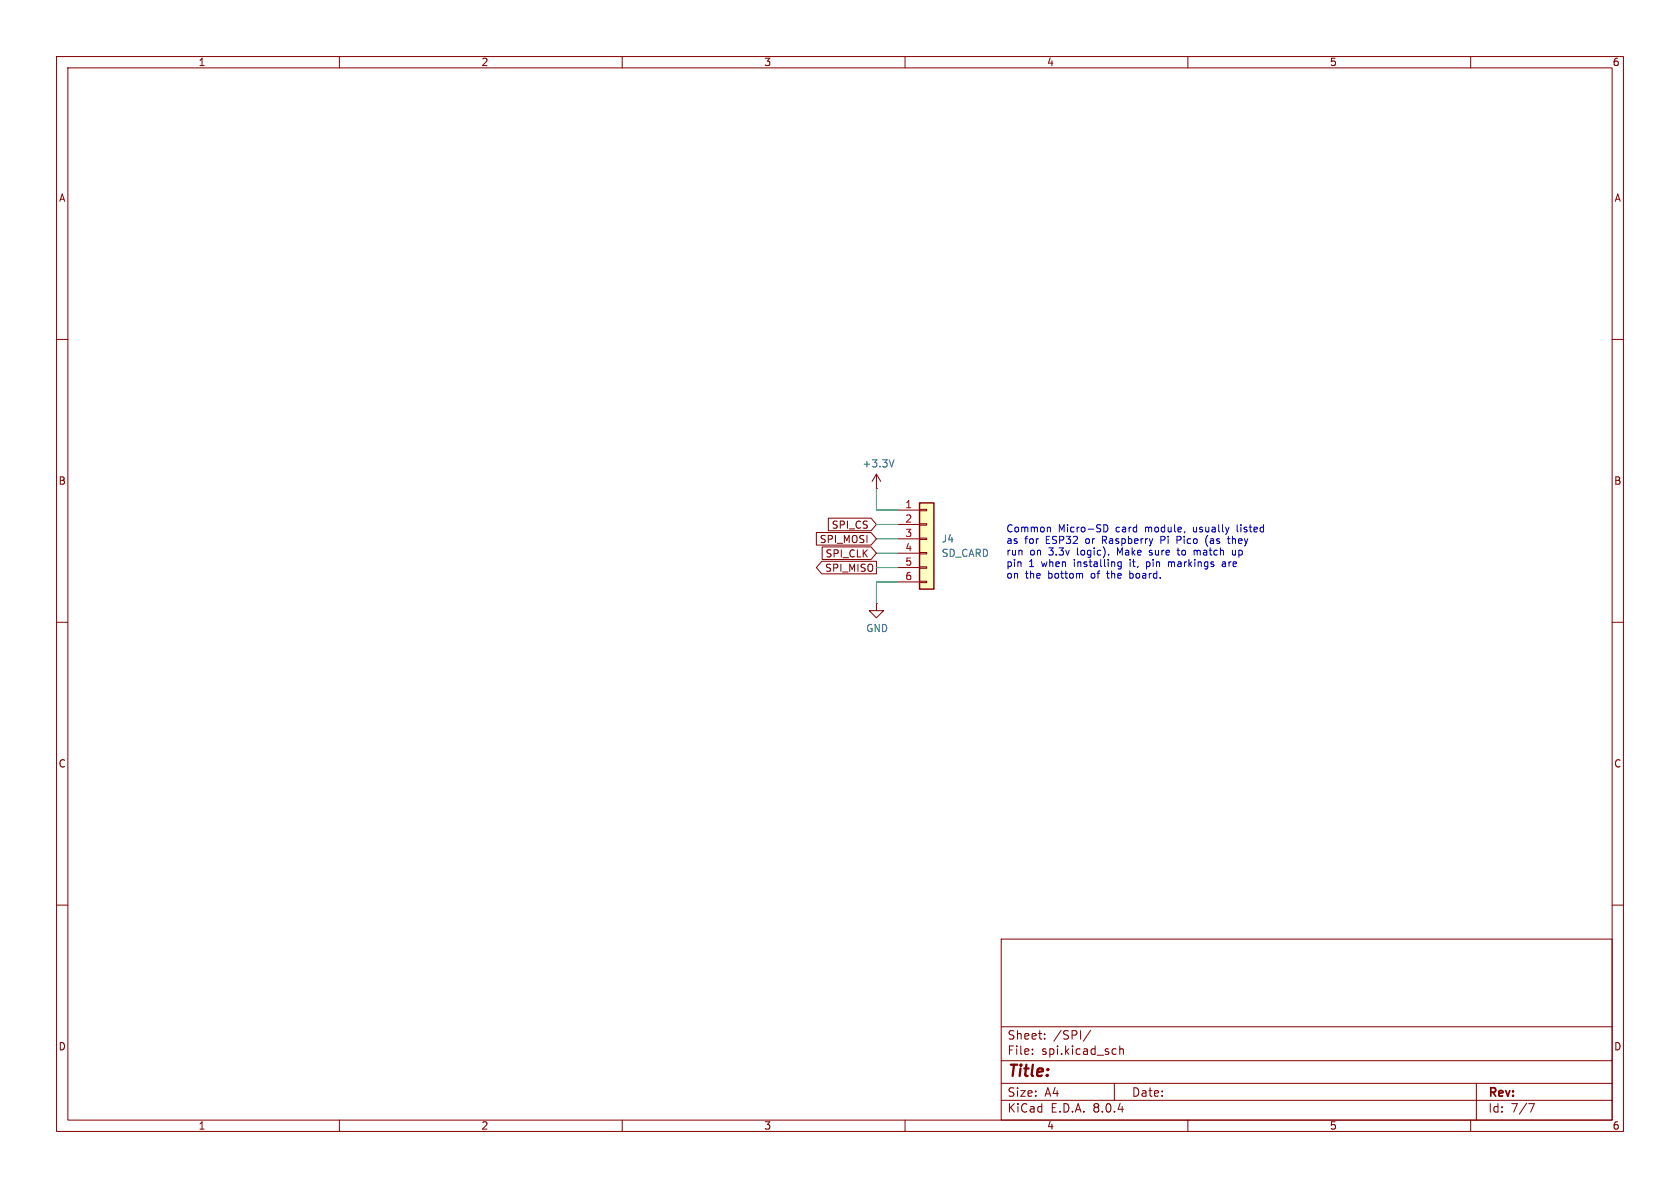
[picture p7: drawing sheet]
<svg xmlns="http://www.w3.org/2000/svg" width="297mm" height="210mm" viewBox="0 0 297 210" stroke-linecap="round" stroke-linejoin="round" font-family="sans-serif">
<g fill="none" stroke="#840000" stroke-width=".18">
<path d="M10 10h277v190h-277zM12 12h273v186h-273zM60 10v2M110 10v2M160 10v2M210 10v2M260 10v2M10 60h2M285 60h2M154.9 86.4h.1M154.9 83.8l-.7 1.3M154.9 83.8v2.6"/>
<path d="M154.9 83.8l.8 1.3M10 110h2M285 110h2M10 160h2M285 160h2M177 166h108v32h-108zM60 198v2M110 198v2M160 198v2M177 194.5h108M177 191.5h108M177 187.5h108"/>
<path d="M177 181.5h108M182.5 186.3v.1M182.5 185.5v.1M184.7 183.6v.1M184.7 182.8v.1M192.8 182.1l-1.3 2M197 191.5v3M197.2 185.4l.1 .1M197.3 186.3l-.1 .1M198 184.9v1.5M198 185.5l.2-.1 .3 .1 .1 .9M210 198v2"/>
<path d="M260 198v2M261 191.5v6.5M270.2 195.1h1l-.6 1.5"/>
</g>
<path d="M158 81.3l-.4 1.2" fill="none" stroke="#006464" stroke-width=".18"/>
<path d="M162.6 88.9h2.5v15.2h-2.5z" fill="#ffffc2"/>
<g fill="none" stroke="#840000" stroke-width=".18">
<path d="M144.3 94.1h9.7l.9 1.2-.9 1.1h-9.7zM145.3 99.2h9.6v2.2h-9.6l-1-1.1zM145.4 96.7h8.6l.9 1.1-.9 1.1h-8.6zM146.4 91.6h7.6l.9 1.1-.9 1.1h-7.6zM158.7 90.2h3.9M158.7 92.7h3.9M158.7 95.3h3.9M158.7 97.8h3.9M162.6 97.7h1.2v.2h-1.2zM162.6 95.1h1.2v.3h-1.2zM162.6 92.6h1.2v.2h-1.2zM162.6 90h1.2v.3h-1.2z"/>
<path d="M154.9 106.7v1.3h1.3l-1.3 1.2-1.2-1.2h1.2M154.9 106.7h.1M158.7 100.3h3.9M158.7 102.9h3.9M162.6 102.7h1.2v.3h-1.2zM162.6 100.2h1.2v.3h-1.2z"/>
</g>
<path d="M162.6 88.9h2.5v15.2h-2.5z" fill="none" stroke="#840000" stroke-width=".25"/>
<g fill="none" stroke="#0000c2" stroke-width=".18">
<path d="M185.3 93.2l.4 .2v.6M195.1 92.8a.64 .64 0 0 1 .8 .6 .64 .64 0 0 1-.8 .6zM196 98v.1M198.2 99.3v1l-.2 .3-.3-.1M198.2 99.4l-.3-.1-.3 .3 .1 .5h.5M202.7 99.3v1.3M202.8 99.3l-.1 .1M203.2 98.1h.1M203.2 97.3v.2l.2 .2M205.2 94.8v1.3M205.2 95.5h.5M206.6 99.3v.9"/>
<path d="M206.9 99.3l-.3 .1M208.1 95.5h.5M208.1 94.8v1.3M208.1 97.3h.5M208.3 96.8v1.1l.3 .2M211.1 97.4l.4-.1 .1 .2M213.2 95.2v.8l.3 .6M216.1 99.4h.5M216.7 99.6l-.5 .1-.1 .2 .1 .3 .5-.1M217.1 95.9l.4 .2M217.9 97.3v.8h.3l.2-.1M218.4 97.3v.8"/>
<path d="M218.7 92.8v1l.2 .2M191.3 101.4l.1 .8M199.7 100.9v1.3M199.7 102.1l.2 .1M199.9 101.4h-.2M202.7 100.1l.1 .1"/>
</g>
<path d="M154.9 86.4v3.8h3.8M154.9 95.3h3.8M154.9 97.8h3.8M154.9 92.7h3.8M154.9 100.3h3.8M158.7 102.9h-3.8v3.8" fill="none" stroke="#009600" stroke-width=".18"/>
<text font-size="2.8" fill="#840000" x="178" y="190.9">Title:</text>
<g font-size="2.1" fill="#840000">
<text x="178" y="184">Sheet:</text>
<text x="186.2" y="184">/SPI/</text>
<text x="178" y="186.7">File:</text>
<text x="184.1" y="186.7">spi.kicad_sch</text>
<text x="178" y="196.9">KiCad</text>
<text x="178" y="194.1">Size:</text>
<text x="184.7" y="194.1">A4</text>
<text x="185.7" y="196.9">E.D.A.</text>
<text x="193.3" y="196.9">8.0.4</text>
<text x="200" y="194.1">Date:</text>
<text x="263" y="194.3">Rev:</text>
<text x="263" y="196.9">Id:</text>
<text x="267.1" y="196.9">7/7</text>
</g>
<g font-size="1.8" fill="#840000">
<text x="35" y="11.9">1</text>
<text x="85" y="11.9">2</text>
<text x="135" y="11.9">3</text>
<text x="185" y="11.9">4</text>
<text x="235" y="11.9">5</text>
<text x="285" y="11.9">6</text>
<text x="10.3" y="35.9">A</text>
<text x="285.3" y="35.9">A</text>
<text x="10.3" y="85.9">B</text>
<text x="285.3" y="85.9">B</text>
<text x="146.9" y="93.7">SPI_CS</text>
<text x="144.8" y="96.2">SPI_MOSI</text>
<text x="145.8" y="101.3">SPI_MISO</text>
<text x="145.8" y="98.7">SPI_CLK</text>
<text x="10.3" y="135.9">C</text>
<text x="285.3" y="135.9">C</text>
<text x="10.3" y="185.9">D</text>
<text x="285.3" y="185.9">D</text>
<text x="35" y="199.9">1</text>
<text x="85" y="199.9">2</text>
<text x="135" y="199.9">3</text>
<text x="185" y="199.9">4</text>
<text x="235" y="199.9">5</text>
<text x="285" y="199.9">6</text>
</g>
<g font-size="1.8" fill="#006464">
<text x="152.4" y="82.8">+3.3V</text>
<text x="166.4" y="96.1">J4</text>
<text x="166.4" y="98.7">SD_CARD</text>
<text x="153" y="111.9">GND</text>
</g>
<g font-size="1.8" fill="#a90000">
<text x="159.9" y="89.9">1</text>
<text x="159.9" y="92.5">2</text>
<text x="159.9" y="95">3</text>
<text x="159.9" y="97.5">4</text>
<text x="159.9" y="100.1">5</text>
<text x="159.9" y="102.6">6</text>
</g>
<g font-size="1.8" fill="#0000c2">
<text x="177.8" y="94.3">Common</text>
<text x="187.1" y="94.3">Micro-SD</text>
<text x="197.4" y="94.3">card</text>
<text x="202.7" y="94.3">module,</text>
<text x="211.4" y="94.3">usually</text>
<text x="219.3" y="94.3">listed</text>
<text x="177.8" y="96.4">as</text>
<text x="177.8" y="98.4">run</text>
<text x="177.8" y="100.4">pin</text>
<text x="181.1" y="96.4">for</text>
<text x="181.9" y="100.4">1</text>
<text x="182.1" y="98.4">on</text>
<text x="184.3" y="100.4">when</text>
<text x="185" y="96.4">ESP32</text>
<text x="185.5" y="98.4">3.3v</text>
<text x="190.1" y="100.4">installing</text>
<text x="190.7" y="98.4">logic).</text>
<text x="192.2" y="96.4">or</text>
<text x="195.3" y="96.4">Raspberry</text>
<text x="198" y="98.4">Make</text>
<text x="200.2" y="100.4">it,</text>
<text x="203.3" y="100.4">pin</text>
<text x="203.9" y="98.4">sure</text>
<text x="205.8" y="96.4">Pi</text>
<text x="207.4" y="100.4">markings</text>
<text x="208.9" y="96.4">Pico</text>
<text x="209.1" y="98.4">to</text>
<text x="212.1" y="98.4">match</text>
<text x="214.2" y="96.4">(as</text>
<text x="217.1" y="100.4">are</text>
<text x="218.4" y="96.4">they</text>
<text x="219.1" y="98.4">up</text>
<text x="177.8" y="102.5">on</text>
<text x="181.3" y="102.5">the</text>
<text x="185.4" y="102.5">bottom</text>
<text x="193.2" y="102.5">of</text>
<text x="196.2" y="102.5">the</text>
<text x="200.3" y="102.5">board.</text>
</g>
</svg>
